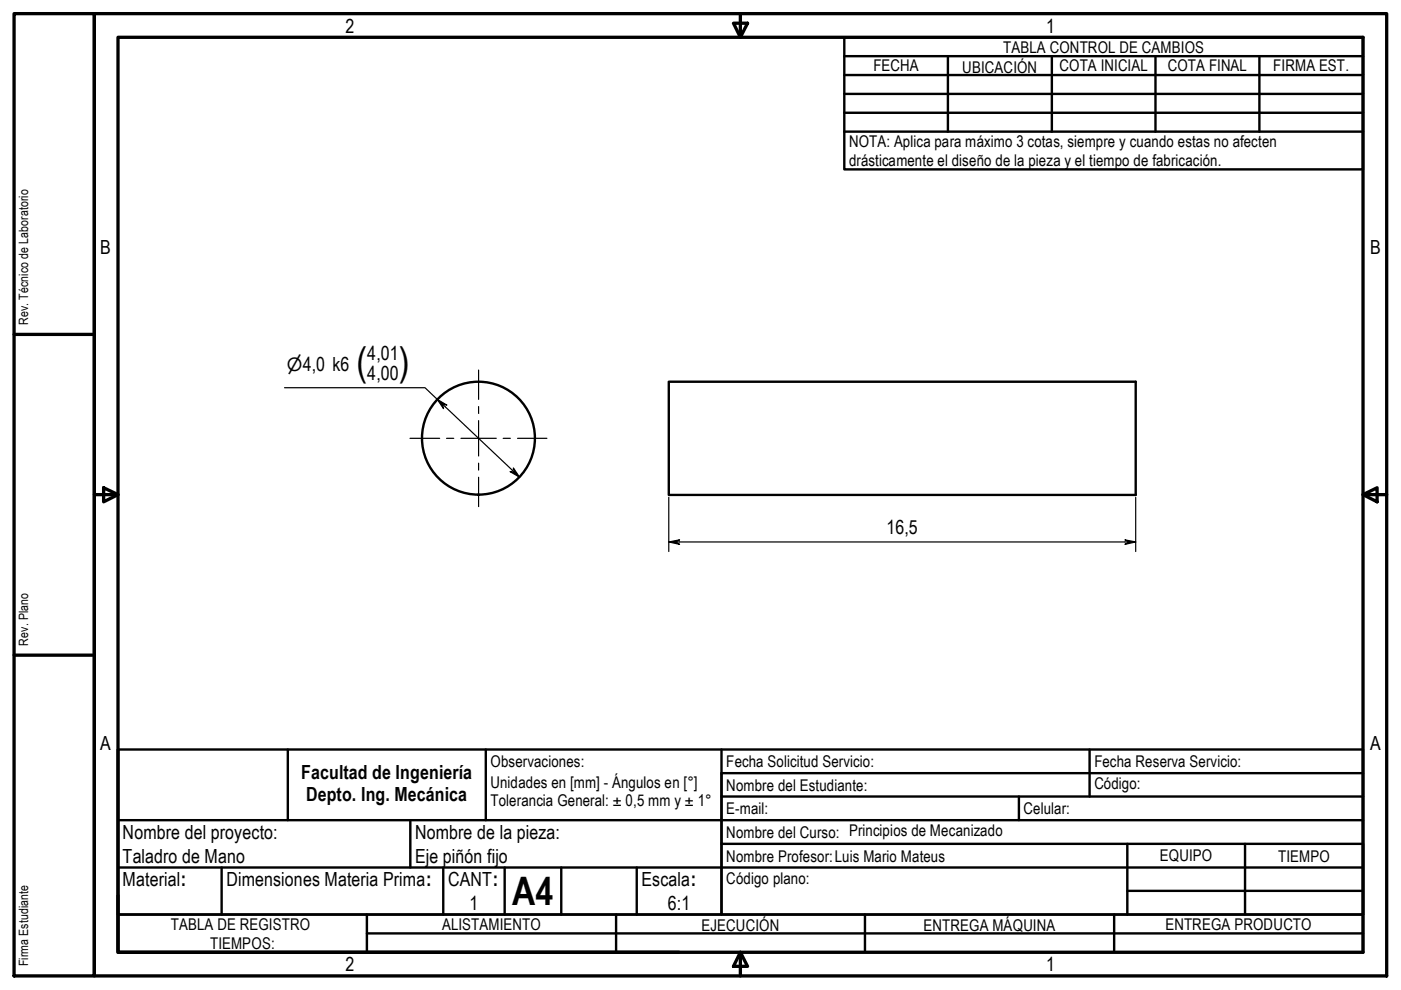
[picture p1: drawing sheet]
<svg xmlns="http://www.w3.org/2000/svg" width="297mm" height="210mm" viewBox="0 0 297 210" stroke-linecap="round" stroke-linejoin="round" font-family="sans-serif">
<!-- layer: Visible (ISO) -->
<g fill="none" stroke="#000" stroke-width=".51">
<path d="M141.8 80.9h99v24h-99z"/>
<circle cx="101.4" cy="92.9" r="12"/>
</g>
<!-- layer: Title (ISO) -->
<g fill="none" stroke="#000" stroke-width=".51">
<path d="M179 7.9h110v28h-110zM179 19.9h110M179 15.9h110M179 11.9h110M201 11.9v16M223 11.9v16M245 11.9v16M267 11.9v16M179 23.9h110M179 27.9h110M25 158.9h264v35h-136v-30h136M25 158.9v35h128v-35"/>
<path d="M25 158.9v35M61 158.9v15M103 158.9v15M231 158.9v10M25 173.9h264M87 173.9v10M153 178.9h136v15M153 168.9h136M216 168.9v5M239 178.9v15M264 178.9v15M25 193.9h264v8h-264z"/>
<path d="M25 183.9h264M47 183.9v10M77.8 193.9v8M77.8 197.9h211.2M94 183.9v10M107 183.9v10M119 183.9v10M130.6 193.9v8M135 183.9v10M183.4 193.9v8M236.2 193.9v8M239 188.9h50"/>
</g>
<!-- layer: Border (ISO) -->
<g fill="none" stroke="#000" stroke-width=".7">
<path d="M3 2.9h17v204h-17zM20 2.9h274v204h-274zM25 7.9h264v194h-264zM155.5 4.9h3l-1.5 3zM157 2.9v5M3 70.9h17M20 104.9h5M22 103.4l3 1.5-3 1.5zM289 104.9l3-1.5v3zM289 104.9h5M3 138.9h17M25 189.9v12h119"/>
<path d="M157 201.9l1.5 3h-3zM157 201.9v5"/>
</g>
<!-- layer: Dimension (ISO) -->
<path d="M60.3 82.2h29.8l20.1 19M92.7 84.7l2 1.2-.9-.2 .2 .9zM108.8 99.2l1.4 2-2.1-1.2 1 .1zM141.8 114.9l2.3-.4-.8 .4 .8 .5zM141.8 114.9h99M141.8 105.4v11.5M238.5 114.5l2.3 .4-2.3 .5 .8-.5zM240.8 105.4v11.5" fill="none" stroke="#000" stroke-width=".25"/>
<g fill="#000">
<path d="M92.7 84.7l2 1.2-.9-.2 .2 .9z" fill-rule="evenodd"/>
<path d="M108.8 99.2l1.4 2-2.1-1.2 1 .1z" fill-rule="evenodd"/>
<path d="M141.8 114.9l2.3-.4-.8 .4 .8 .5z" fill-rule="evenodd"/>
<path d="M238.5 114.5l2.3 .4-2.3 .5 .8-.5z" fill-rule="evenodd"/>
</g>
<!-- layer: Center Mark (ISO) -->
<path d="M101.5 78.5v6.2M86.9 92.9h6.3M94.7 92.9h1.5M97.7 92.9h7.5M101.5 86.2v1.5M101.5 89.2v7.5M101.5 98.2v1.5M106.7 92.9h1.5M109.7 92.9h6.3M101.5 101.2v6.2" fill="none" stroke="#000" stroke-width=".25"/>
<g font-size="8.3">
<text x="75.6" y="79.4">(</text>
<text x="84.6" y="79.4">)</text>
<text x="108.6" y="191.9">A4</text>
</g>
<g font-size="4.1">
<text x="73.3" y="6.9">2</text>
<text x="221.8" y="6.9">1</text>
<text x="21.2" y="53.9">B</text>
<text x="290.5" y="53.9">B</text>
<text x="77.9" y="76.3">4,01</text>
<text x="77.9" y="80.6">4,00</text>
<text x="188" y="113.3">16,5</text>
<text x="21.2" y="158.9">A</text>
<text x="290.5" y="158.9">A</text>
<text x="63.9" y="165.1">Facultad de Ingeniería</text>
<text x="64.9" y="169.8">Depto. Ing. Mecánica</text>
<text x="26" y="177.9">Nombre del proyecto:</text>
<text x="88" y="177.9">Nombre de la pieza:</text>
<text x="26" y="182.9">Taladro de Mano</text>
<text x="88" y="183">Eje piñón fijo</text>
<text x="26" y="187.9">Material:</text>
<text x="48" y="187.9">Dimensiones Materia Prima:</text>
<text x="95" y="187.9">CANT:</text>
<text x="136" y="187.9">Escala:</text>
<text x="99.6" y="192.9">1</text>
<text x="141.6" y="192.9">6:1</text>
<text x="73.3" y="205.9">2</text>
<text x="221.8" y="205.9">1</text>
</g>
<text font-size="3.9" x="60.8" y="78.7">⌀4,0 k6</text>
<g font-size="3.4">
<text x="212.7" y="11.1">TABLA CONTROL DE CAMBIOS</text>
<text x="185.2" y="15.1">FECHA</text>
<text x="204" y="15.5">UBICACIÓN</text>
<text x="224.6" y="15.1">COTA INICIAL</text>
<text x="247.6" y="15.1">COTA FINAL</text>
<text x="269.9" y="15.1">FIRMA EST.</text>
<text x="180" y="31.2">NOTA: Aplica para máximo 3 cotas, siempre y cuando estas no afecten</text>
<text x="180" y="35.2">drásticamente el diseño de la pieza y el tiempo de fabricación.</text>
<text x="104" y="167.1">Unidades en [mm] - Ángulos en [°]</text>
<text x="104" y="162.7">Observaciones:</text>
<text x="154" y="167.6">Nombre del Estudiante:</text>
<text x="154" y="162.7">Fecha Solicitud Servicio:</text>
<text x="232" y="167.3">Código:</text>
<text x="232" y="162.7">Fecha Reserva Servicio:</text>
<text x="104" y="170.8">Tolerancia General: ± 0,5 mm y ± 1°</text>
<text x="154" y="172.6">E-mail:</text>
<text x="217" y="172.6">Celular:</text>
<text x="154" y="177.6">Nombre del Curso: Principios de Mecanizado</text>
<text x="154" y="182.7">Nombre Profesor:Luis Mario Mateus</text>
<text x="245.9" y="182.6">EQUIPO</text>
<text x="271" y="182.7">TIEMPO</text>
<text x="154" y="187.4">Código plano:</text>
<text x="36.2" y="197.2">TABLA DE REGISTRO</text>
<text x="93.7" y="197.1">ALISTAMIENTO</text>
<text x="148.7" y="197.5">EJECUCIÓN</text>
<text x="195.8" y="197.4">ENTREGA MÁQUINA</text>
<text x="247.1" y="197.1">ENTREGA PRODUCTO</text>
<text x="44.6" y="201.1">TIEMPOS:</text>
</g>
<g font-size="2.7">
<text x="6" y="68.9" transform="rotate(-90 6 68.9)">Rev. Técnico de Laboratorio</text>
<text x="6" y="136.9" transform="rotate(-90 6 136.9)">Rev. Plano</text>
<text x="6" y="204.9" transform="rotate(-90 6 204.9)">Firma Estudiante</text>
</g>
</svg>
